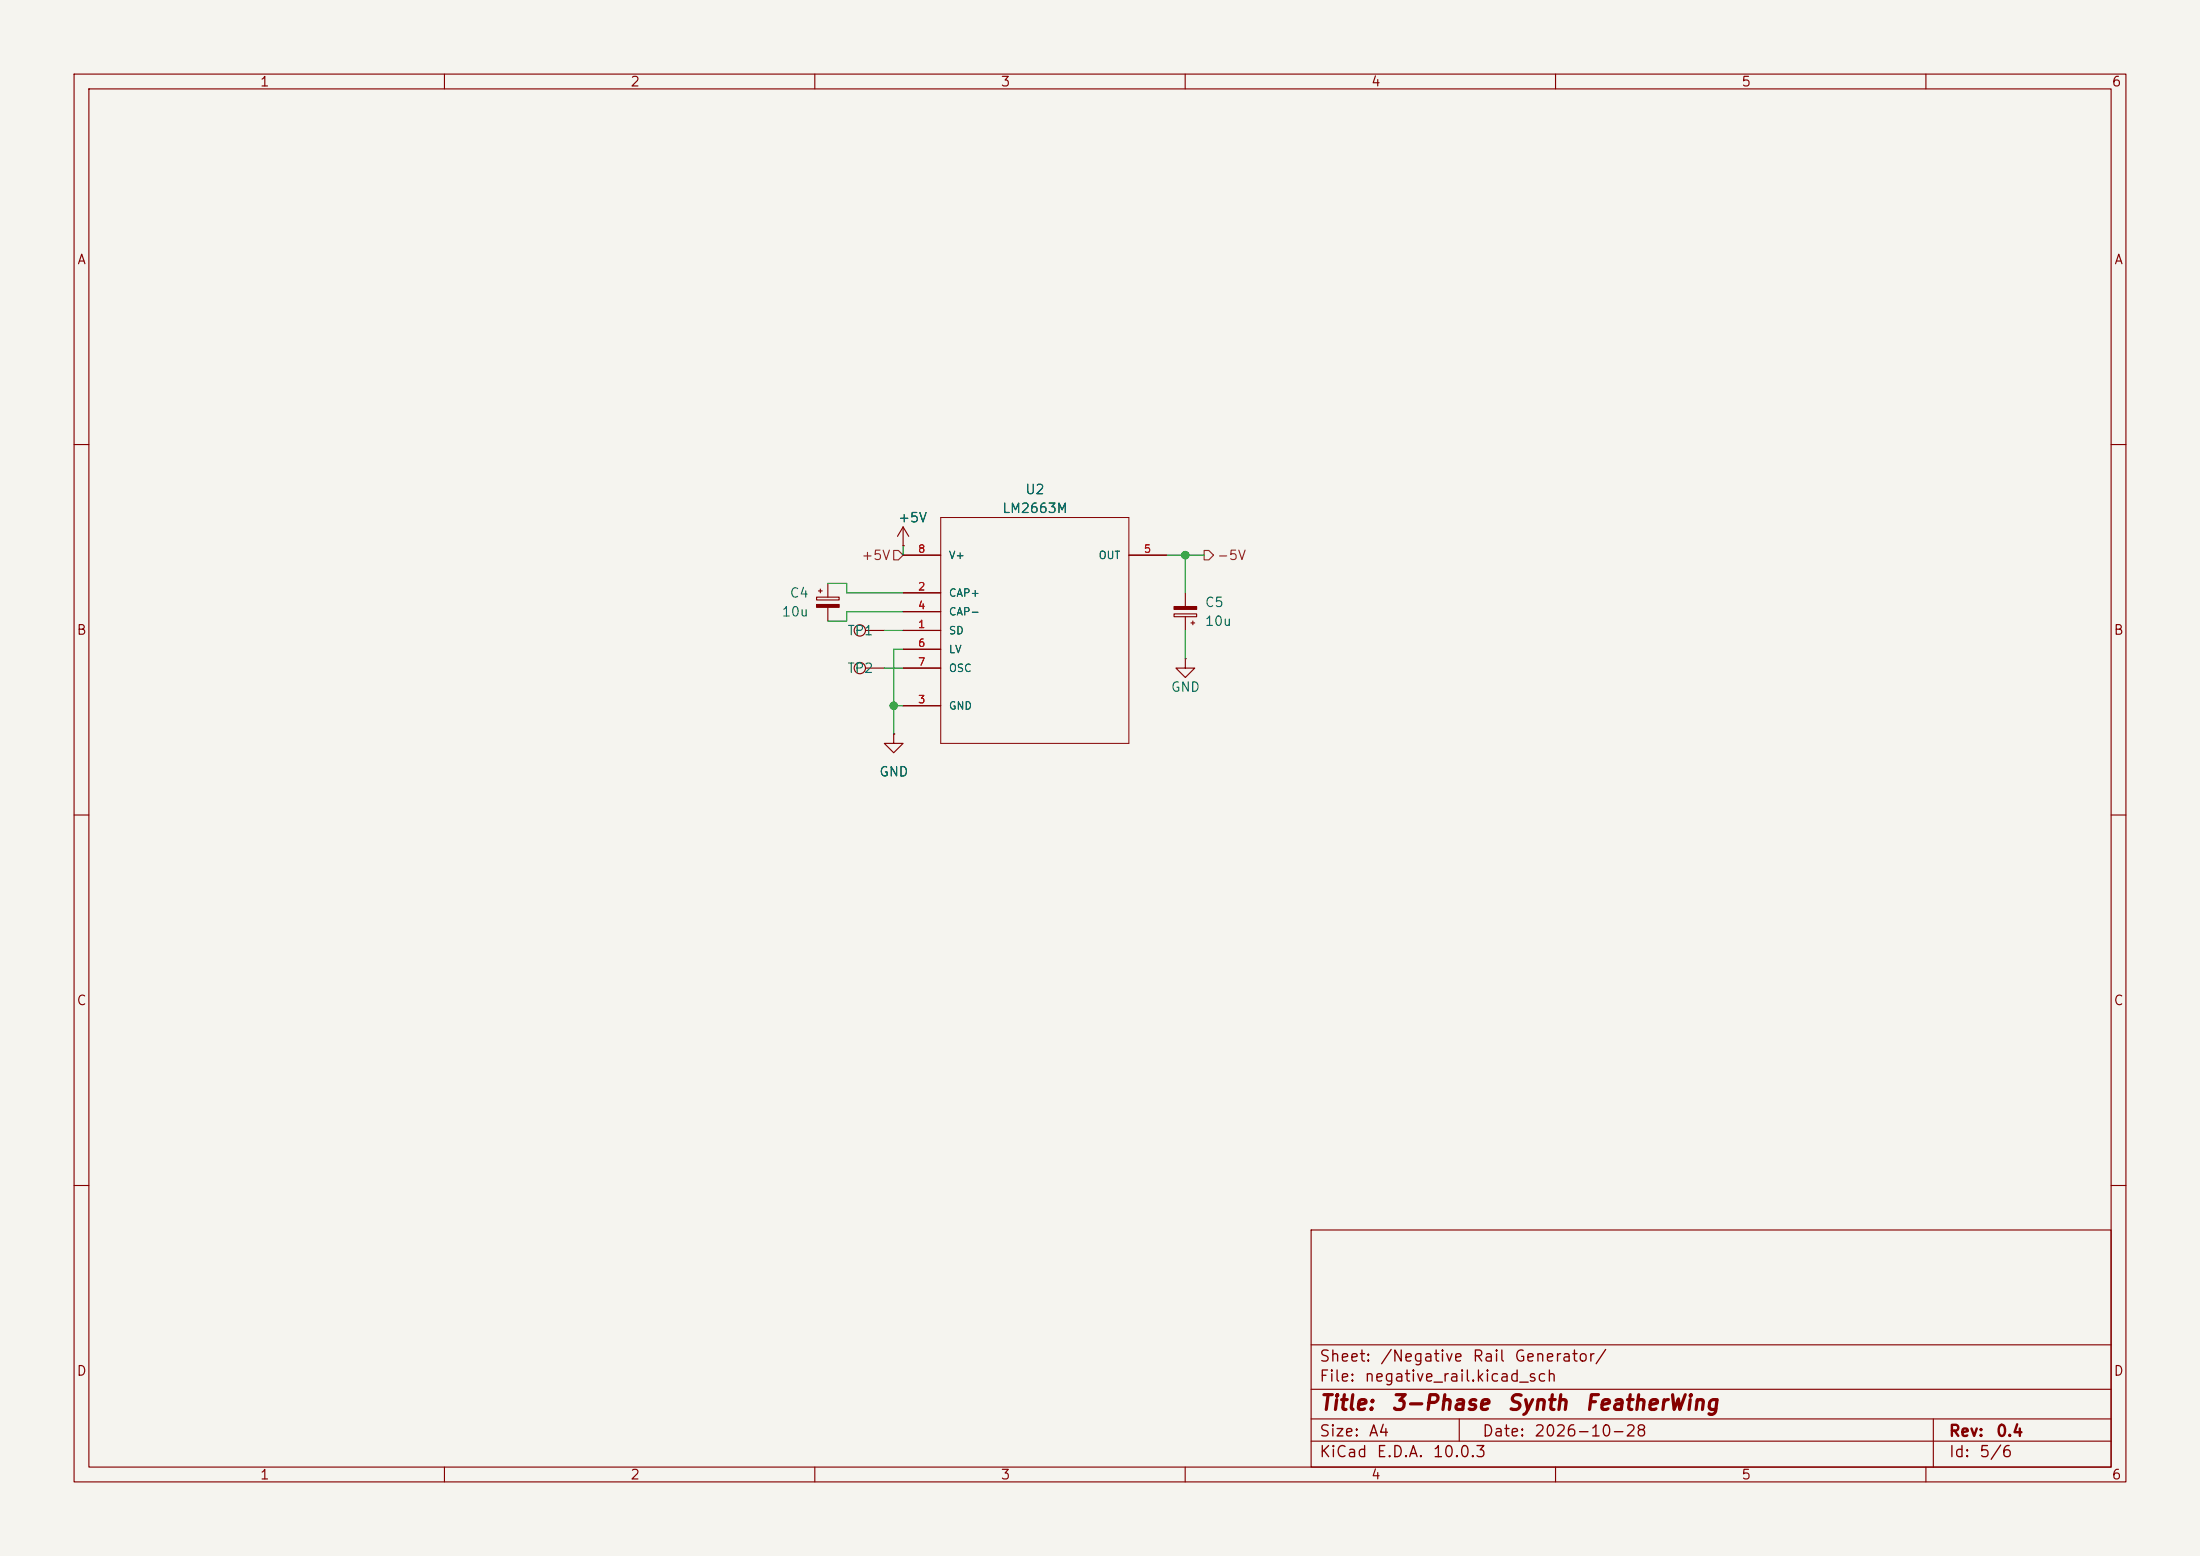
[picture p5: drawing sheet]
<svg xmlns="http://www.w3.org/2000/svg" width="297mm" height="210mm" viewBox="0 0 297 210" stroke-linecap="round" stroke-linejoin="round" font-family="sans-serif">
<path d="M0 0h297v210h-297z" fill="#f5f4ef" stroke="#f5f4ef" stroke-width=".14"/>
<g fill="none" stroke="#840000" stroke-width=".15">
<path d="M10 10h277v190h-277zM12 12h273v186h-273zM60 10v2M110 10v2M160 10v2M210 10v2M260 10v2M10 60h2M110.5 79.8h.5M110.7 79.5v.5M111.8 78.7v1.9M121.9 73.7h.1"/>
<path d="M121.9 74.9h5.1M121.9 71.1l-.7 1.3M121.9 71.1l.8 1.3M121.9 71.1v2.6M152.4 74.9h5.1M285 60h2M110.2 80.6h3.1v.4h-3.1zM111.8 82v1.8M116.8 85.1h2.6M116.8 90.2h2.6M120.6 99.1v1.2h1.3l-1.3 1.3-1.2-1.3h1.2M120.6 99.1h.1"/>
<path d="M121.9 85.1h5.1M121.9 80h5.1M121.9 95.3h5.1M121.9 82.6h5.1M121.9 87.6h5.1M121.9 90.2h5.1M158.5 82.9h3v.3h-3zM160 88.9v1.3h1.3l-1.3 1.2-1.3-1.2h1.3M160 88.9h.1M160 80v1.9M160 83.2v1.9M160.8 84.1h.5"/>
<path d="M161 83.8v.5M10 110h2M285 110h2M10 160h2M177 166h108v32h-108zM285 160h2M60 198v2M110 198v2M160 198v2M177 194.5h108M177 191.5h108M177 187.5h108"/>
<path d="M177 181.5h108M197 191.5v3M210 198v2M260 198v2M261 191.5v6.5"/>
<circle cx="116.1" cy="85.1" r=".76"/>
<circle cx="116.1" cy="90.2" r=".76"/>
</g>
<path d="M127 69.9h25.4v30.4h-25.4z" fill="none" stroke="#840000" stroke-width=".14"/>
<g fill="#840000" stroke="#840000" stroke-width=".15">
<path d="M110.2 81.6h3.1v.4h-3.1z"/>
<path d="M158.5 81.9h3v.3h-3z"/>
</g>
<path d="M120.6 74.3h.7l.6 .6-.6 .7h-.7zM162.6 74.3h.6l.6 .6-.6 .7h-.6z" fill="none" stroke="#725600" stroke-width=".15"/>
<path d="M111.8 78.7h2.5v1.3h7.6M121.9 74.9h.1M121.9 73.7v1.2M157.5 74.9h5.1M160 74.9v5.1M119.4 90.2h2.5M119.4 85.1h2.5M120.6 95.3h1.3M121.9 87.6h-1.3v11.5M121.9 82.6h-7.6v1.2h-2.5M160 85.1v3.8" fill="none" stroke="#009600" stroke-width=".15"/>
<g fill="#009600" stroke="#009600" stroke-width=".14">
<circle cx="120.7" cy="95.3" r=".51"/>
<circle cx="160" cy="74.9" r=".51"/>
</g>
<g font-size="2" fill="#840000">
<text x="178" y="190.8">Title:</text>
<text x="187.7" y="190.8">3-Phase</text>
<text x="203.3" y="190.8">Synth</text>
<text x="213.8" y="190.8">FeatherWing</text>
</g>
<g font-size="1.5" fill="#840000">
<text x="178" y="184.2">Sheet:</text>
<text x="186.2" y="184.2">/Negative</text>
<text x="198.7" y="184.2">Rail</text>
<text x="204.3" y="184.2">Generator/</text>
<text x="178" y="186.9">File:</text>
<text x="184.1" y="186.9">negative_rail.kicad_sch</text>
<text x="178" y="197.1">KiCad</text>
<text x="178" y="194.3">Size:</text>
<text x="184.7" y="194.3">A4</text>
<text x="185.7" y="197.1">E.D.A.</text>
<text x="193.3" y="197.1">10.0.3</text>
<text x="200" y="194.3">Date:</text>
<text x="207" y="194.3">2026-10-28</text>
<text x="263" y="194.3">Rev:</text>
<text x="263" y="197.1">Id:</text>
<text x="267.1" y="197.1">5/6</text>
<text x="269.4" y="194.3">0.4</text>
</g>
<g font-size="1.3" fill="#840000">
<text x="35" y="12">1</text>
<text x="85" y="12">2</text>
<text x="135" y="12">3</text>
<text x="185" y="12">4</text>
<text x="235" y="12">5</text>
<text x="285" y="12">6</text>
<text x="10.3" y="36">A</text>
<text x="285.3" y="36">A</text>
<text x="10.3" y="86">B</text>
<text x="285.3" y="86">B</text>
<text x="10.3" y="136">C</text>
<text x="285.3" y="136">C</text>
<text x="10.3" y="186">D</text>
<text x="285.3" y="186">D</text>
<text x="35" y="200">1</text>
<text x="85" y="200">2</text>
<text x="135" y="200">3</text>
<text x="185" y="200">4</text>
<text x="235" y="200">5</text>
<text x="285" y="200">6</text>
</g>
<g font-size="1.3" fill="#006464">
<text x="121.2" y="70.8">+5V</text>
<text x="135.2" y="69.6">LM2663M</text>
<text x="138.3" y="67">U2</text>
<text x="105.4" y="83.5">10u</text>
<text x="106.5" y="81">C4</text>
<text x="162.6" y="82.3">C5</text>
<text x="114.3" y="86.1">TP1</text>
<text x="162.6" y="84.8">10u</text>
<text x="114.3" y="91.1">TP2</text>
<text x="158" y="93.7">GND</text>
<text x="118.6" y="105.1">GND</text>
</g>
<g font-size="1.3" fill="#725600">
<text x="116.2" y="75.9">+5V</text>
<text x="164.2" y="75.9">-5V</text>
</g>
<g font-size="1" fill="#a90000">
<text x="123.8" y="74.9">8</text>
<text x="154.3" y="74.9">5</text>
<text x="123.8" y="79.9">2</text>
<text x="123.8" y="82.5">4</text>
<text x="123.8" y="85">1</text>
<text x="123.8" y="87.6">6</text>
<text x="123.8" y="95.2">3</text>
<text x="123.8" y="90.1">7</text>
</g>
<g font-size="1" fill="#006464">
<text x="128" y="75.7">V+</text>
<text x="148.2" y="75.7">OUT</text>
<text x="128" y="80.8">CAP+</text>
<text x="128" y="83.3">CAP-</text>
<text x="128" y="85.9">SD</text>
<text x="128" y="88.4">LV</text>
<text x="128" y="90.9">OSC</text>
<text x="128" y="96">GND</text>
</g>
</svg>
